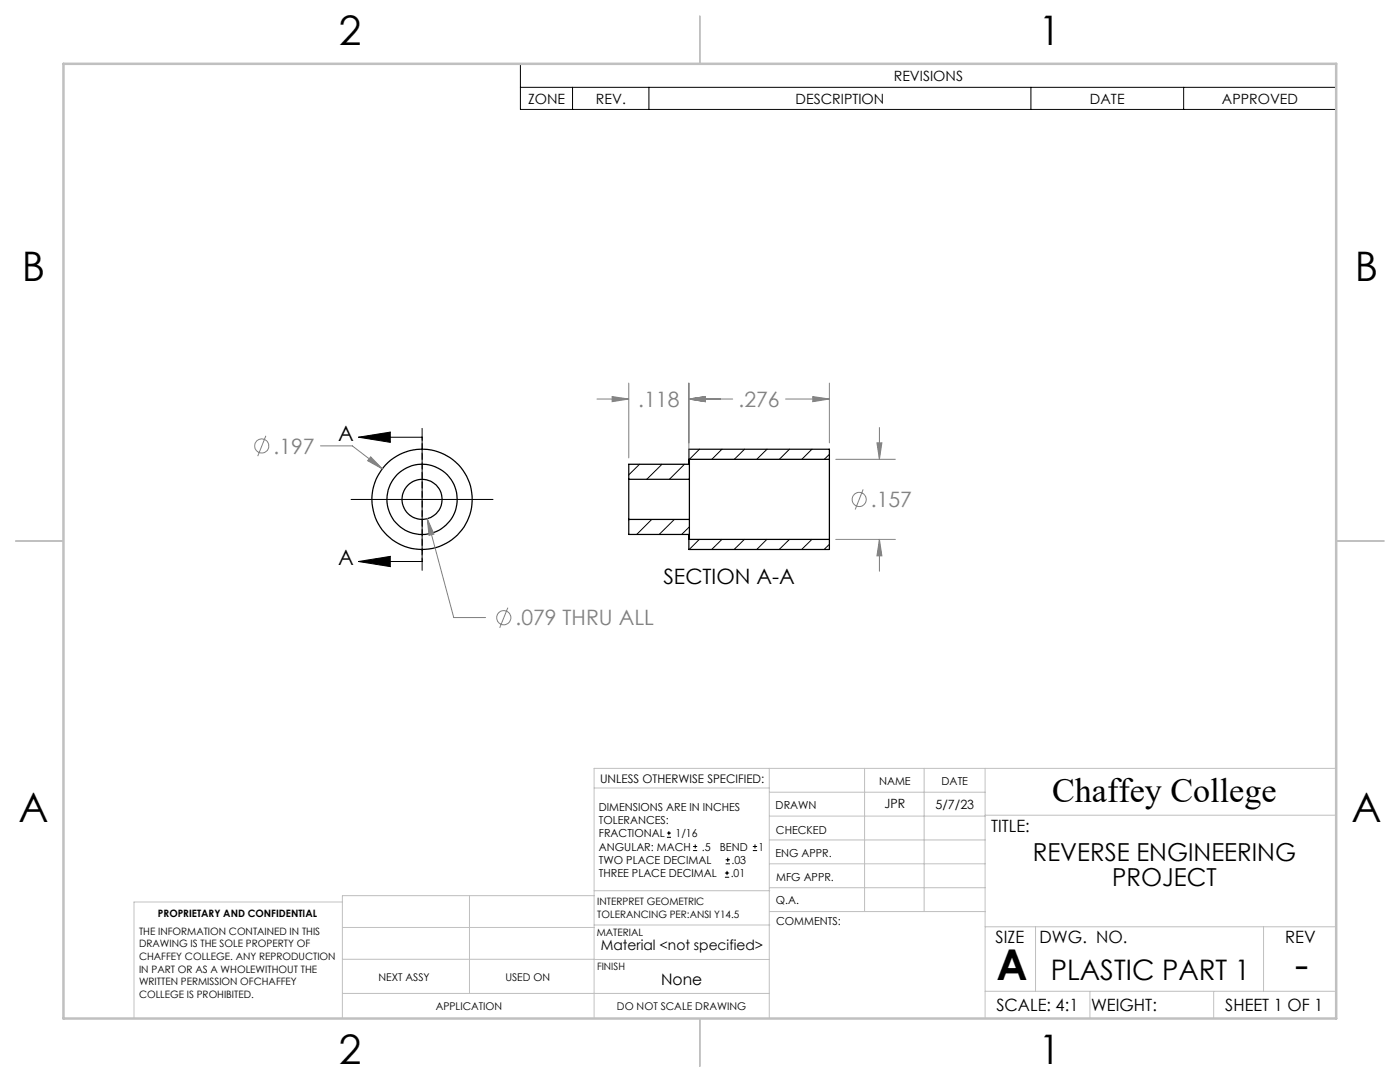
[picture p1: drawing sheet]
<svg xmlns="http://www.w3.org/2000/svg" width="279mm" height="216mm" viewBox="0 0 279 216" stroke-linecap="round" stroke-linejoin="round" font-family="sans-serif">
<g fill="none" stroke="#000" stroke-width=".25">
<path d="M125.5 95.6v8M125.5 95.6h12.1M137.6 95.6v8M165.5 91.7v15.9M165.5 91.7h-27.9v3.9M165.5 91.7v-2.1h-28v3h-12v3M125.5 103.6v3h12v3h28v-2M125.5 103.6h12.1M137.6 103.6v4h27.9"/>
<circle cx="84.2" cy="99.6" r="4"/>
<circle cx="84.2" cy="99.6" r="7"/>
<circle cx="84.3" cy="99.6" r="10"/>
</g>
<g fill="none" stroke="#000" stroke-width=".2">
<path d="M103.9 12.7h162.8v9.1h-162.8zM103.9 17.4h162.8M114.3 17.4v4.4M129.5 17.4v4.4M205.7 17.4v4.4M236.2 17.4v4.4M70.1 99.7h28.3M71.5 87.2l6.4-1v2.1zM71.5 87.2h12.7M84.2 85.5v28.3M127.6 92.6l-2.1 2.2M132.1 92.6l-3 3"/>
<path d="M136.6 92.6l-3 3M139.6 89.6l-2.1 2.2M144.1 89.6l-2 2.1M148.6 89.6l-2.1 2.1M153.1 89.6l-2.1 2.1M157.6 89.6l-2.1 2.1M162 89.6l-2 2.1M165.5 90.7l-1 1M71.5 112l6.4-1v2.1zM71.5 112h12.7M125.6 103.6l-.1 .2M130.1 103.6l-3 3"/>
<path d="M134.6 103.6l-3 3M137.6 105.1l-1.6 1.5M139.6 107.6l-2.1 2M144.1 107.6l-2.1 2M148.6 107.6l-2.1 2M153 107.6l-2 2M157.6 107.6l-2.1 2M162 107.6l-2 2M165.5 108.6l-1 1M133.1 167.1h.8M133.1 166.2h.8M133.5 165.8v.9"/>
<path d="M138.3 169.7h.8M138.3 168.9h.8M138.7 168.5v.8M144.7 175h.8M144.7 174.2h.8M144.8 172.4h.9M144.8 171.6h.9M145.1 173.8v.8M145.2 171.1v.9M150.2 169.7h.9M150.2 168.9h.9M150.7 168.5v.8"/>
</g>
<g fill="none" stroke="#808080" stroke-width=".2">
<path d="M119.1 79.6h6.4M122.2 79.1l3.3 .5-3.3 .6zM125.5 76.4v15M137.5 79.6l3.3-.5v1.1zM137.5 76.4v15M137.5 79.6h8.7M156.8 79.6h8.7M162.2 79.1l3.3 .5-3.3 .6zM165.5 76.4v12M53.1 87l-1.7 4M64 89h6.3l6 4.6M74 91.2l2.3 2.4-2.9-1.7z"/>
<path d="M166.8 91.7h11.9M172.3 97.6l-1.6 4.1M175 88.4h1l-.5 3.3zM175.5 85.3v6.4M85.3 103.5l1.3 3.1-1 .2zM85.3 103.5l5.3 19.7h6.3M166.8 107.6h11.9M175.5 107.6l.5 3.3h-1zM175.5 107.6v6.4M101.4 121.2l-1.7 4.1"/>
<circle cx="52.2" cy="89" r="1.41"/>
<circle cx="171.5" cy="99.7" r="1.41"/>
<circle cx="100.5" cy="123.2" r="1.42"/>
</g>
<path d="M84.3 87.2v24.8" fill="none" stroke="#000" stroke-width=".2" stroke-dasharray="1.3 .6" stroke-dashoffset=".6"/>
<g fill="none" stroke="#c0c0c0" stroke-width=".2">
<path d="M118.6 157.2h34.9M153.5 153.3v49.9M153.5 158.1h43.1M172.5 153.3v28.6M184.4 153.3v28.6M196.6 153.3v49.9M266.7 153.3h-148.1v49.9M68.3 180h-41.6v23.2M93.7 178.7v19.5M118.6 178.7h-50.3v24.5M118.6 177.7h35M153.5 167.6h43.1"/>
<path d="M153.5 162.8h43.1M153.5 172.4h43.1M153.5 177.1h43.1M196.6 162.7h70.1M68.3 198.2h85.2M68.3 191.4l85.2 .1M68.3 185.1h50.3M118.6 184.6h35M153.6 181.9h43M196.6 197.8h70.1M196.6 184.9h70.1M206.7 184.9v12.9"/>
<path d="M217.5 197.8v5.4M242.2 197.8v5.4M252.2 184.9v12.9"/>
</g>
<path d="M139.7 3.2v9.5M3.1 107.9h9.6M266.7 107.9h9.5M139.7 203.2v9.6" fill="none" stroke="#c0c0c0" stroke-width=".25"/>
<path d="M12.7 12.7h254v190.5h-254z" fill="none" stroke="#c0c0c0" stroke-width=".5"/>
<path d="M71.5 87.2l6.4-1v2.1zM71.5 112l6.4-1v2.1z" fill="#000"/>
<path d="M74 91.2l-.6 .7 2.9 1.7zM85.3 103.5l.3 3.3 1-.2zM122.2 79.1l3.3 .5-3.3 .6zM137.5 79.6l3.3-.5v1.1zM137.5 79.6l3.3-.5v1.1zM162.2 79.1l3.3 .5-3.3 .6zM175 88.4h1l-.5 3.3zM175.5 107.6l.5 3.3h-1z" fill="#808080"/>
<g font-size="8.5">
<text x="198.9" y="195.5">A</text>
<text x="258.4" y="195.4">-</text>
</g>
<g font-size="8.1">
<text x="67.6" y="8.9">2</text>
<text x="207.3" y="8.9">1</text>
<text x="4.4" y="56.2">B</text>
<text x="270.4" y="56.2">B</text>
<text x="3.7" y="164.1">A</text>
<text x="269.7" y="164.1">A</text>
<text x="67.6" y="212.4">2</text>
<text x="207.3" y="212.4">1</text>
</g>
<text font-size="6.9" x="210" y="160.1">Chaffey College</text>
<text font-size="5.6" x="209.7" y="195.5">PLASTIC PART 1</text>
<g font-size="4.9">
<text x="206.1" y="171.8">REVERSE ENGINEERING</text>
<text x="221.9" y="176.7">PROJECT</text>
</g>
<g font-size="4.2" fill="#808080">
<text x="127.4" y="81.2">.118</text>
<text x="147.4" y="81.2">.276</text>
<text x="54.6" y="90.5">.197</text>
<text x="173.8" y="101.2">.157</text>
<text x="102.9" y="124.8">.079 THRU ALL</text>
</g>
<g font-size="4.2">
<text x="67.5" y="87.9">A</text>
<text x="67.5" y="112.8">A</text>
<text x="132.4" y="116.5">SECTION A-A</text>
</g>
<g font-size="3.4">
<text x="197.8" y="166">TITLE:</text>
<text x="198.7" y="188.1">SIZE</text>
<text x="207.5" y="188.1">DWG. NO.</text>
<text x="256.5" y="188.2">REV</text>
<text x="198.8" y="201.7">SCALE: 4:1</text>
<text x="217.7" y="201.8">WEIGHT:</text>
<text x="244.5" y="201.7">SHEET 1 OF 1</text>
</g>
<text font-size="3.2" x="132" y="196.6">None</text>
<g font-size="2.8">
<text x="178.4" y="16.1">REVISIONS</text>
<text x="105.4" y="20.7">ZONE</text>
<text x="118.9" y="20.7">REV.</text>
<text x="158.8" y="20.7">DESCRIPTION</text>
<text x="217.5" y="20.7">DATE</text>
<text x="243.9" y="20.7">APPROVED</text>
<text x="119.9" y="189.5">Material &lt;not specified&gt;</text>
</g>
<g font-size="2.5">
<text x="176.5" y="161.3">JPR</text>
<text x="186.7" y="161.4">5/7/23</text>
</g>
<text font-size="2.4" x="119.8" y="156.2">UNLESS OTHERWISE SPECIFIED:</text>
<g font-size="2.2">
<text x="119.5" y="161.8">DIMENSIONS ARE IN INCHES</text>
<text x="154.8" y="161.4">DRAWN</text>
<text x="175.4" y="156.6">NAME</text>
<text x="187.9" y="156.7">DATE</text>
<text x="119.5" y="164.4">TOLERANCES:</text>
<text x="119.5" y="167.1">FRACTIONAL</text>
<text x="134.8" y="167.1">1/16</text>
<text x="154.9" y="166.3">CHECKED</text>
<text x="119.5" y="172.4">TWO PLACE DECIMAL</text>
<text x="119.5" y="169.7">ANGULAR: MACH</text>
<text x="140.1" y="169.7">.5</text>
<text x="143.6" y="169.7">BEND</text>
<text x="146" y="172.4">.03</text>
<text x="151.4" y="169.7">1</text>
<text x="154.8" y="171">ENG APPR.</text>
<text x="119.5" y="175">THREE PLACE DECIMAL</text>
<text x="145.8" y="175">.01</text>
<text x="154.9" y="175.7">MFG APPR.</text>
<text x="154.9" y="180.4">Q.A.</text>
<text x="154.9" y="184.6">COMMENTS:</text>
</g>
<g font-size="2.1">
<text x="75.5" y="195.7">NEXT ASSY</text>
<text x="100.9" y="195.7">USED ON</text>
<text x="86.9" y="201.5">APPLICATION</text>
<text x="123.1" y="201.6">DO NOT SCALE DRAWING</text>
</g>
<g font-size="2">
<text x="31.5" y="182.9">PROPRIETARY AND CONFIDENTIAL</text>
<text x="119.2" y="180.6">INTERPRET GEOMETRIC</text>
<text x="119.2" y="183.1">TOLERANCING PER:ANSI Y14.5</text>
<text x="27.8" y="186.5">THE INFORMATION CONTAINED IN THIS</text>
<text x="27.8" y="189">DRAWING IS THE SOLE PROPERTY OF</text>
<text x="27.8" y="191.6">CHAFFEY COLLEGE. ANY REPRODUCTION</text>
<text x="119.1" y="186.7">MATERIAL</text>
<text x="27.8" y="194.1">IN PART OR AS A WHOLEWITHOUT THE</text>
<text x="27.8" y="196.6">WRITTEN PERMISSION OFCHAFFEY</text>
<text x="119.1" y="193.5">FINISH</text>
<text x="27.8" y="199.1">COLLEGE IS PROHIBITED.</text>
</g>
</svg>
